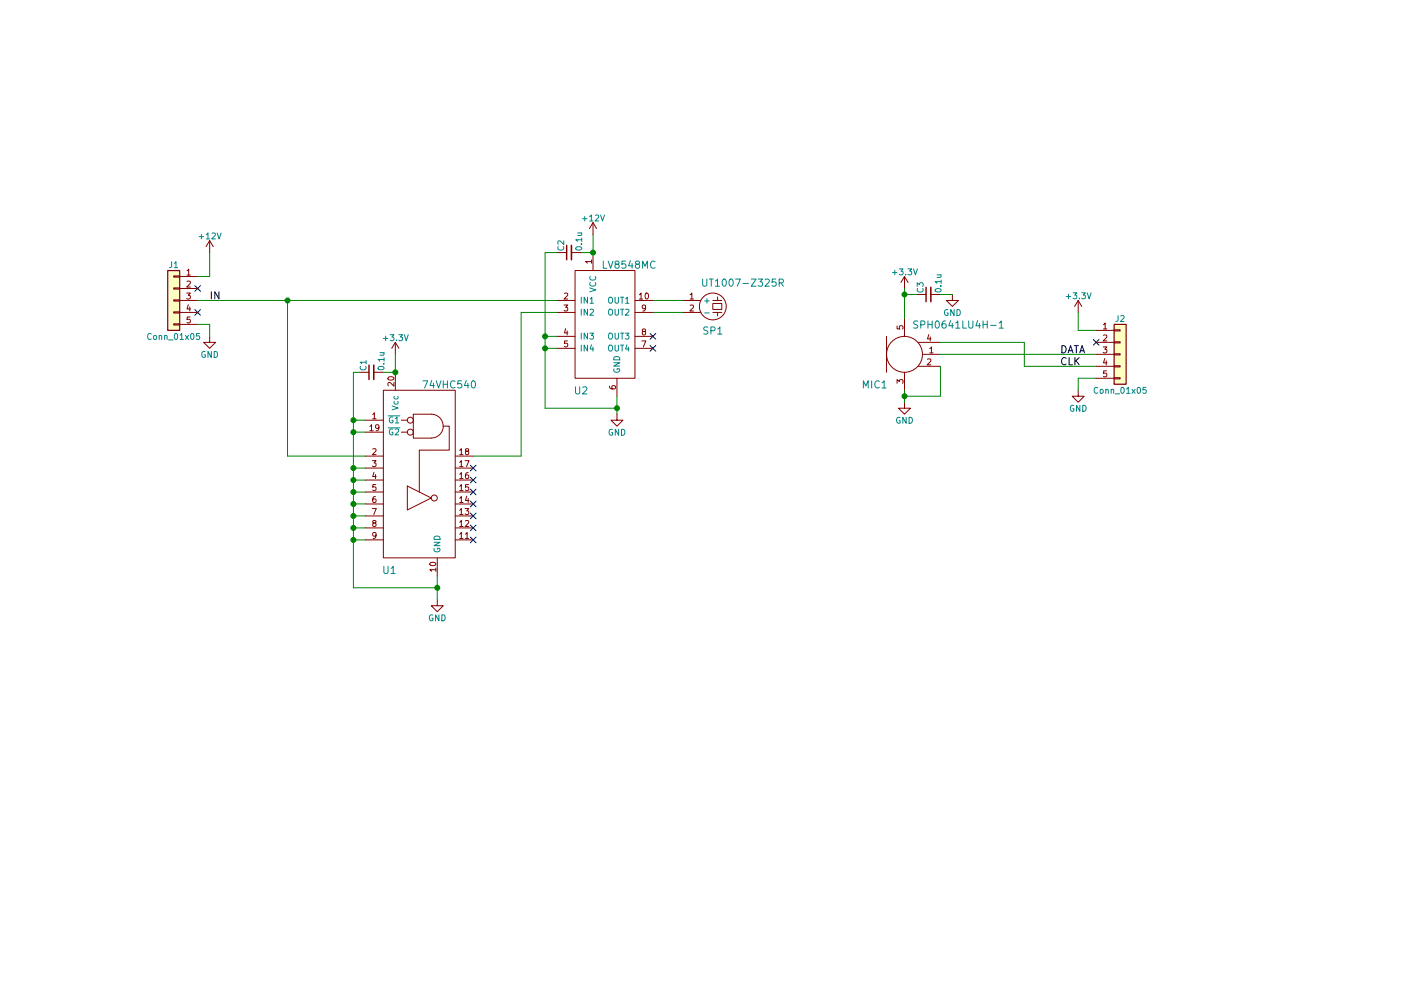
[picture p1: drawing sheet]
EESchema Schematic File Version 2
LIBS:power
LIBS:device
LIBS:switches
LIBS:relays
LIBS:motors
LIBS:transistors
LIBS:conn
LIBS:linear
LIBS:regul
LIBS:74xx
LIBS:cmos4000
LIBS:adc-dac
LIBS:memory
LIBS:xilinx
LIBS:microcontrollers
LIBS:dsp
LIBS:microchip
LIBS:analog_switches
LIBS:motorola
LIBS:texas
LIBS:intel
LIBS:audio
LIBS:interface
LIBS:digital-audio
LIBS:philips
LIBS:display
LIBS:cypress
LIBS:siliconi
LIBS:opto
LIBS:atmel
LIBS:contrib
LIBS:valves
LIBS:usual
LIBS:TestBoard1-cache
EELAYER 25 0
EELAYER END
$Descr A4 11693 8268
encoding utf-8
Sheet 1 1
Title "Test board for PhasedArraySonar"
Date "2017-10-01"
Rev ""
Comp ""
Comment1 "Designed by TamapochiOne"
Comment2 ""
Comment3 ""
Comment4 ""
$EndDescr
$Comp
L TC74VHC540 U1
U 1 1
P 3450 3900
F 0 "U1" H 3250 3050 60  0000 C CNN
F 1 "74VHC540" H 3750 4600 60  0000 C CNN
F 2 "KiCad_Footprints:SSOP20" H 3550 4800 60  0001 C CNN
F 3 "" H 3550 4800 60  0000 C CNN
	1    3450 3900
	1    0    0    -1  
$EndComp
$Comp
L UT1007-Z325R SP1
U 1 1
P 5900 2550
F 0 "SP1" H 5950 2350 60  0000 C CNN
F 1 "UT1007-Z325R" H 6200 2750 60  0000 C CNN
F 2 "KiCad_Footprints:UT1007-Z325R" H 5850 2950 60  0001 C CNN
F 3 "" H 5850 2950 60  0000 C CNN
	1    5900 2550
	1    0    0    -1  
$EndComp
$Comp
L LV8548MC U2
U 1 1
P 5050 2700
F 0 "U2" H 4850 2150 60  0000 C CNN
F 1 "LV8548MC" H 5250 3200 60  0000 C CNN
F 2 "KiCad_Footprints:SOIC10" H 5050 2600 60  0001 C CNN
F 3 "" H 5050 2600 60  0001 C CNN
	1    5050 2700
	1    0    0    -1  
$EndComp
$Comp
L GND #PWR01
U 1 1
P 3650 5000
F 0 "#PWR01" H 3650 4750 50  0001 C CNN
F 1 "GND" H 3650 4850 50  0000 C CNN
F 2 "" H 3650 5000 50  0001 C CNN
F 3 "" H 3650 5000 50  0001 C CNN
	1    3650 5000
	1    0    0    -1  
$EndComp
$Comp
L Conn_01x05 J1
U 1 1
P 1450 2500
F 0 "J1" H 1450 2800 50  0000 C CNN
F 1 "Conn_01x05" H 1450 2200 50  0000 C CNN
F 2 "Pin_Headers:Pin_Header_Straight_1x05_Pitch2.54mm" H 1450 2500 50  0001 C CNN
F 3 "" H 1450 2500 50  0001 C CNN
	1    1450 2500
	-1   0    0    -1  
$EndComp
$Comp
L GND #PWR02
U 1 1
P 5150 3450
F 0 "#PWR02" H 5150 3200 50  0001 C CNN
F 1 "GND" H 5150 3300 50  0000 C CNN
F 2 "" H 5150 3450 50  0001 C CNN
F 3 "" H 5150 3450 50  0001 C CNN
	1    5150 3450
	1    0    0    -1  
$EndComp
$Comp
L GND #PWR03
U 1 1
P 1750 2800
F 0 "#PWR03" H 1750 2550 50  0001 C CNN
F 1 "GND" H 1750 2650 50  0000 C CNN
F 2 "" H 1750 2800 50  0001 C CNN
F 3 "" H 1750 2800 50  0001 C CNN
	1    1750 2800
	1    0    0    -1  
$EndComp
NoConn ~ 3950 3900
NoConn ~ 3950 4000
NoConn ~ 3950 4100
NoConn ~ 3950 4200
NoConn ~ 3950 4300
NoConn ~ 3950 4400
NoConn ~ 3950 4500
$Comp
L +3.3V #PWR04
U 1 1
P 3300 2950
F 0 "#PWR04" H 3300 2800 50  0001 C CNN
F 1 "+3.3V" H 3300 3090 50  0000 C CNN
F 2 "" H 3300 2950 50  0001 C CNN
F 3 "" H 3300 2950 50  0001 C CNN
	1    3300 2950
	1    0    0    -1  
$EndComp
$Comp
L C_Small C1
U 1 1
P 3100 3100
F 0 "C1" H 3110 3170 50  0000 L CNN
F 1 "0.1u" H 3110 3020 50  0000 L CNN
F 2 "Capacitors_SMD:C_0603_HandSoldering" H 3100 3100 50  0001 C CNN
F 3 "" H 3100 3100 50  0001 C CNN
	1    3100 3100
	0    -1   -1   0   
$EndComp
$Comp
L C_Small C2
U 1 1
P 4750 2100
F 0 "C2" H 4760 2170 50  0000 L CNN
F 1 "0.1u" H 4760 2020 50  0000 L CNN
F 2 "Capacitors_SMD:C_0603_HandSoldering" H 4750 2100 50  0001 C CNN
F 3 "" H 4750 2100 50  0001 C CNN
	1    4750 2100
	0    -1   -1   0   
$EndComp
NoConn ~ 5450 2800
NoConn ~ 5450 2900
$Comp
L Conn_01x05 J2
U 1 1
P 9350 2950
F 0 "J2" H 9350 3250 50  0000 C CNN
F 1 "Conn_01x05" H 9350 2650 50  0000 C CNN
F 2 "Pin_Headers:Pin_Header_Straight_1x05_Pitch2.54mm" H 9350 2950 50  0001 C CNN
F 3 "" H 9350 2950 50  0001 C CNN
	1    9350 2950
	1    0    0    -1  
$EndComp
$Comp
L +3.3V #PWR05
U 1 1
P 7550 2400
F 0 "#PWR05" H 7550 2250 50  0001 C CNN
F 1 "+3.3V" H 7550 2540 50  0000 C CNN
F 2 "" H 7550 2400 50  0001 C CNN
F 3 "" H 7550 2400 50  0001 C CNN
	1    7550 2400
	1    0    0    -1  
$EndComp
$Comp
L C_Small C3
U 1 1
P 7750 2450
F 0 "C3" H 7760 2520 50  0000 L CNN
F 1 "0.1u" H 7760 2370 50  0000 L CNN
F 2 "Capacitors_SMD:C_0603_HandSoldering" H 7750 2450 50  0001 C CNN
F 3 "" H 7750 2450 50  0001 C CNN
	1    7750 2450
	0    -1   -1   0   
$EndComp
$Comp
L SPH0641LU4H-1 MIC1
U 1 1
P 7550 2950
F 0 "MIC1" H 7300 2700 60  0000 C CNN
F 1 "SPH0641LU4H-1" H 8000 3200 60  0000 C CNN
F 2 "KiCad_Footprints:SPH0641LU4H-1" H 7550 2950 60  0001 C CNN
F 3 "" H 7550 2950 60  0001 C CNN
	1    7550 2950
	1    0    0    -1  
$EndComp
$Comp
L GND #PWR06
U 1 1
P 7950 2450
F 0 "#PWR06" H 7950 2200 50  0001 C CNN
F 1 "GND" H 7950 2300 50  0000 C CNN
F 2 "" H 7950 2450 50  0001 C CNN
F 3 "" H 7950 2450 50  0001 C CNN
	1    7950 2450
	1    0    0    -1  
$EndComp
$Comp
L GND #PWR07
U 1 1
P 7550 3350
F 0 "#PWR07" H 7550 3100 50  0001 C CNN
F 1 "GND" H 7550 3200 50  0000 C CNN
F 2 "" H 7550 3350 50  0001 C CNN
F 3 "" H 7550 3350 50  0001 C CNN
	1    7550 3350
	1    0    0    -1  
$EndComp
Wire Wire Line
	3650 4800 3650 5000
Wire Wire Line
	3050 3500 2950 3500
Wire Wire Line
	2950 3100 2950 4900
Wire Wire Line
	2950 4900 3650 4900
Connection ~ 3650 4900
Wire Wire Line
	3050 3600 2950 3600
Connection ~ 2950 3600
Wire Wire Line
	3950 3800 4350 3800
Wire Wire Line
	4350 3800 4350 2600
Wire Wire Line
	4350 2600 4650 2600
Wire Wire Line
	1650 2500 4650 2500
Wire Wire Line
	5150 3300 5150 3450
Wire Wire Line
	4550 3400 5150 3400
Wire Wire Line
	4550 2100 4550 3400
Wire Wire Line
	4550 2800 4650 2800
Connection ~ 5150 3400
Wire Wire Line
	4650 2900 4550 2900
Connection ~ 4550 2900
Wire Wire Line
	1650 2700 1750 2700
Wire Wire Line
	1750 2700 1750 2800
Wire Wire Line
	1750 2100 1750 2300
Wire Wire Line
	1750 2300 1650 2300
Wire Wire Line
	3050 3800 2400 3800
Wire Wire Line
	2400 3800 2400 2500
Connection ~ 2400 2500
Wire Wire Line
	3050 3900 2950 3900
Connection ~ 2950 3900
Wire Wire Line
	2950 4000 3050 4000
Connection ~ 2950 4000
Wire Wire Line
	3050 4100 2950 4100
Connection ~ 2950 4100
Wire Wire Line
	2950 4200 3050 4200
Connection ~ 2950 4200
Wire Wire Line
	3050 4300 2950 4300
Connection ~ 2950 4300
Wire Wire Line
	2950 4400 3050 4400
Connection ~ 2950 4400
Wire Wire Line
	3050 4500 2950 4500
Connection ~ 2950 4500
Wire Wire Line
	3300 2950 3300 3100
Wire Wire Line
	3300 3100 3200 3100
Connection ~ 3300 3100
Wire Wire Line
	3000 3100 2950 3100
Connection ~ 2950 3500
Wire Wire Line
	4950 1950 4950 2100
Wire Wire Line
	4950 2100 4850 2100
Connection ~ 4950 2100
Wire Wire Line
	4650 2100 4550 2100
Connection ~ 4550 2800
Wire Wire Line
	5700 2500 5450 2500
Wire Wire Line
	5450 2600 5700 2600
Wire Wire Line
	7850 2950 9150 2950
Wire Wire Line
	7550 2400 7550 2650
Wire Wire Line
	7650 2450 7550 2450
Connection ~ 7550 2450
Wire Wire Line
	7850 2450 7950 2450
Wire Wire Line
	7550 3250 7550 3350
Wire Wire Line
	7850 3050 7850 3300
Wire Wire Line
	7850 3300 7550 3300
Connection ~ 7550 3300
$Comp
L +3.3V #PWR08
U 1 1
P 9000 2600
F 0 "#PWR08" H 9000 2450 50  0001 C CNN
F 1 "+3.3V" H 9000 2740 50  0000 C CNN
F 2 "" H 9000 2600 50  0001 C CNN
F 3 "" H 9000 2600 50  0001 C CNN
	1    9000 2600
	1    0    0    -1  
$EndComp
$Comp
L GND #PWR09
U 1 1
P 9000 3250
F 0 "#PWR09" H 9000 3000 50  0001 C CNN
F 1 "GND" H 9000 3100 50  0000 C CNN
F 2 "" H 9000 3250 50  0001 C CNN
F 3 "" H 9000 3250 50  0001 C CNN
	1    9000 3250
	1    0    0    -1  
$EndComp
Wire Wire Line
	9150 3150 9000 3150
Wire Wire Line
	9000 3150 9000 3250
Wire Wire Line
	9150 2750 9000 2750
Wire Wire Line
	9000 2750 9000 2600
NoConn ~ 1650 2400
NoConn ~ 1650 2600
$Comp
L +12V #PWR010
U 1 1
P 1750 2100
F 0 "#PWR010" H 1750 1950 50  0001 C CNN
F 1 "+12V" H 1750 2240 50  0000 C CNN
F 2 "" H 1750 2100 50  0001 C CNN
F 3 "" H 1750 2100 50  0001 C CNN
	1    1750 2100
	1    0    0    -1  
$EndComp
$Comp
L +12V #PWR011
U 1 1
P 4950 1950
F 0 "#PWR011" H 4950 1800 50  0001 C CNN
F 1 "+12V" H 4950 2090 50  0000 C CNN
F 2 "" H 4950 1950 50  0001 C CNN
F 3 "" H 4950 1950 50  0001 C CNN
	1    4950 1950
	1    0    0    -1  
$EndComp
Wire Wire Line
	7850 2850 8550 2850
Wire Wire Line
	8550 2850 8550 3050
Wire Wire Line
	8550 3050 9150 3050
NoConn ~ 9150 2850
Text Label 1750 2500 0    60   ~ 0
IN
Text Label 8850 2950 0    60   ~ 0
DATA
Text Label 8850 3050 0    60   ~ 0
CLK
$EndSCHEMATC
